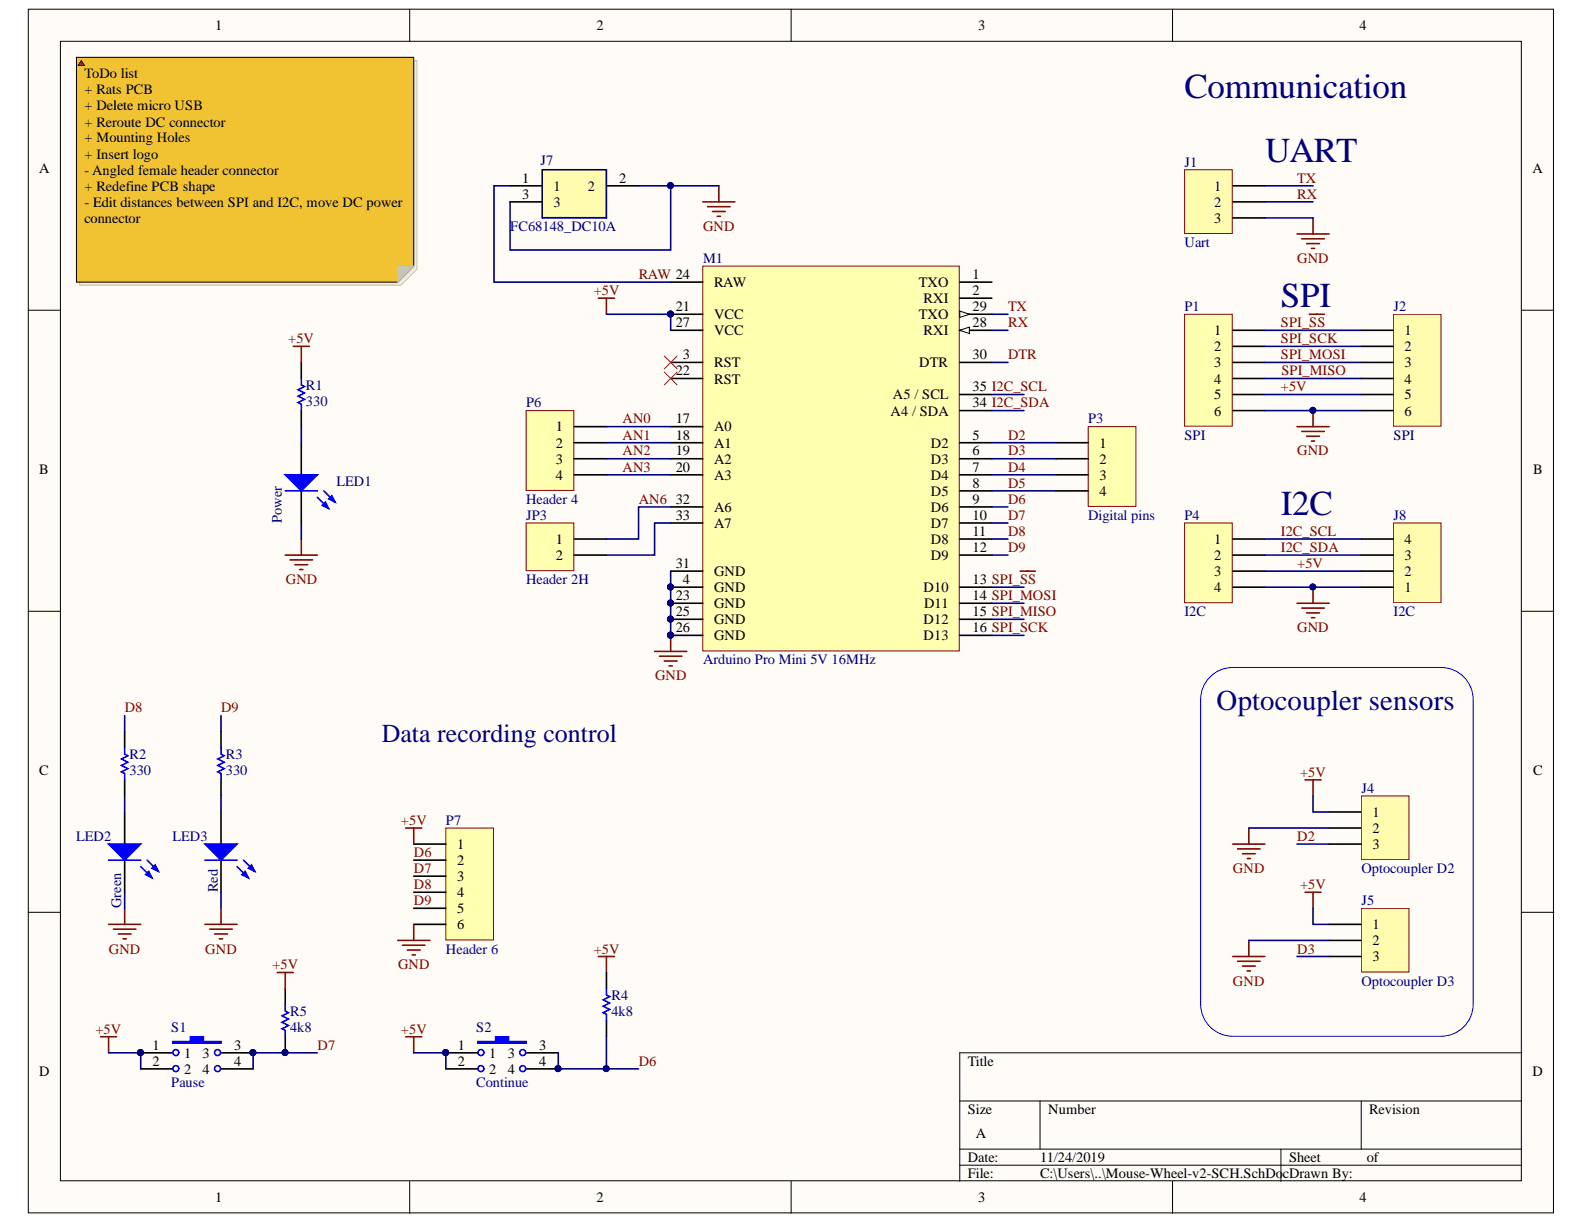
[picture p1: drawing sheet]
# Altium project Mouse-Wheel-v2-Project.PrjPCB
1 sheet, 23 parts. Net scope: global (net labels, ports and power ports of the same name join across sheets).
Board file: Mouse-Wheel-v2-PCB.PcbDoc

## Sheet Mouse-Wheel-v2-SCH.SchDoc
size A

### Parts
J1  Uart  [61900311121]
J2  SPI  [61900611021]
J4  Optocoupler D2  [61900311121]
J5  Optocoupler D3  [61900311121]
J7  FC68148_DC10A  [FC68148DC10A]
J8  I2C  [61900411021]
JP3  Header 2H  [HDR1X2]
LED1  Power  [LED]
LED2  Green  [LED RADIAL 5MM GREEN]
LED3  Red  [LED RADIAL 5MM RED]
M1  Arduino Pro Mini 5V 16MHz  [Arduino Pro Mini]
P1  SPI  [HDR1X6]
P3  Digital pins  [HDR1X4]
P4  I2C  [HDR1X4]
P6  Header 4  [HDR1X4]
P7  Header 6  [HDR1X6]
R1  330  [AXIAL-3mm]
R2  330  [AXIAL-3mm]
R3  330  [AXIAL-3mm]
R4  4k8  [AXIAL-3mm]
R5  4k8  [AXIAL-3mm]
S1  Pause  [SW-TACT]
S2  Continue  [SW-TACT]

### Blocks framed on the sheet
Optocoupler sensors: J4 J5

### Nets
+5V: J2.5 J4.1 J5.1 J8.2 M1.21(VCC) M1.27(VCC) P1.5 P4.3 P7.1 R1.1 R4.2 R5.2 S1.1 S1.2 S2.1 S2.2
GND: J1.3 J2.6 J4.2 J5.2 J7.2 J7.3 J8.1 LED1.2(K) LED2.2(K) LED3.2(K) M1.4(GND) M1.23(GND) M1.25(GND) M1.26(GND) M1.31(GND) P1.6 P4.4 P7.6
AN0: M1.17(A0) P6.1
AN1: M1.18(A1) P6.2
AN2: M1.19(A2) P6.3
AN3: M1.20(A3) P6.4
AN6: JP3.1 M1.32(A6)
D2: J4.3 M1.5(D2) P3.1
D3: J5.3 M1.6(D3) P3.2
D4: M1.7(D4) P3.3
D5: M1.8(D5) P3.4
D6: M1.9(D6) P7.2 R4.1 S2.3 S2.4
D7: M1.10(D7) P7.3 R5.1 S1.3 S1.4
D8: M1.11(D8) P7.4 R2.1
D9: M1.12(D9) P7.5 R3.1
DTR: M1.30(DTR)
I2C_SCL: J8.4 M1.35(A5_/_SCL) P4.1
I2C_SDA: J8.3 M1.34(A4_/_SDA) P4.2
RAW: J7.1 M1.24(RAW)
RX: J1.2 M1.28(RXI)
SPI_MISO: J2.4 M1.15(D12) P1.4
SPI_MOSI: J2.3 M1.14(D11) P1.3
SPI_~{SS}: J2.1 M1.13(D10) P1.1
SPI_SCK: J2.2 M1.16(D13) P1.2
TX: J1.1 M1.29(TXO)
NetJP3_2: JP3.2 M1.33(A7)
NetLED1_1: LED1.1(A) R1.2
NetLED2_1: LED2.1(A) R2.2
NetLED3_1: LED3.1(A) R3.2

Not connected (* = marked no-connect by the designer): M1 1(TXO) 2(RXI) 3(RST)* 22(RST)*

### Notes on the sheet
- Communication
- (near J1) UART
- ToDo list
  + Rats PCB
  + Delete micro USB
  + Reroute DC connector
  + Mounting Holes
  + Insert logo
  - Angled female header connector
  + Redefine PCB shape
  - Edit distances between SPI and I2C, move DC power connector
- SPI
- I2C
- Data recording control
